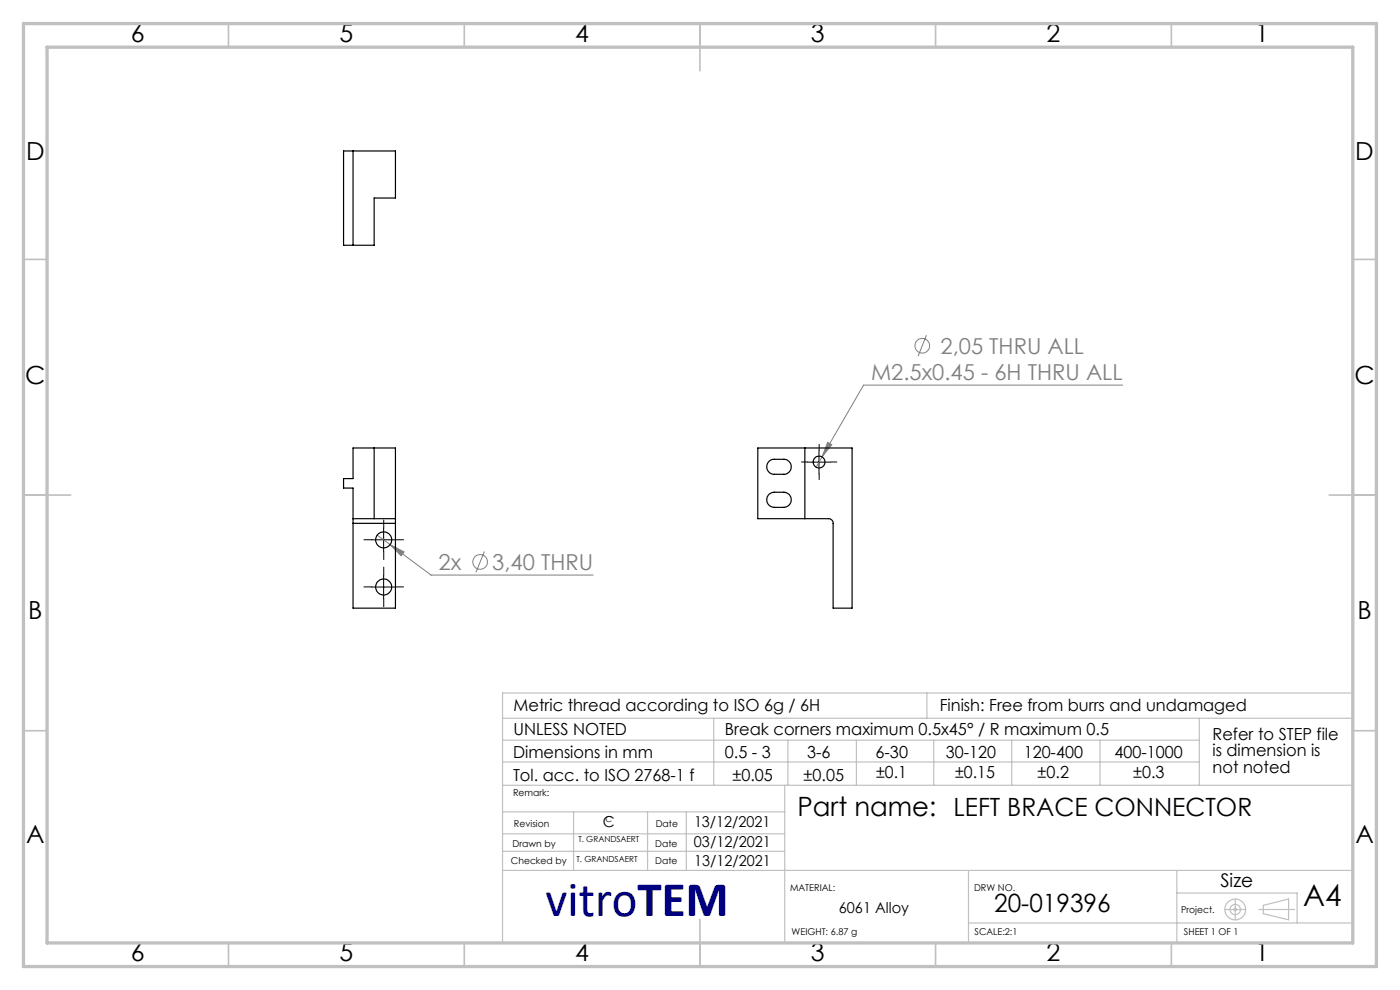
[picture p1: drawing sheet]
<svg xmlns="http://www.w3.org/2000/svg" width="297mm" height="210mm" viewBox="0 0 297 210" stroke-linecap="round" stroke-linejoin="round" font-family="sans-serif">
<g fill="none" stroke="#808080" stroke-width=".21">
<path d="M196.5 71.1l-1.7 4.5M174.4 96.9l-1.3 2.2M175.6 93.8l.9 .5-2.1 2.6zM238.2 81.7h-55l-8.8 15.2M80 113.5l2.8 2M82.8 115.5l2.9 1.6-.6 .8zM82.8 115.5l8.6 6.5h34.4M102.8 117l-1.8 4.4"/>
<circle cx="195.6" cy="73.3" r="1.56"/>
<circle cx="101.8" cy="119.2" r="1.56"/>
</g>
<g fill="none" stroke="#c0c0c0" stroke-width=".25">
<path d="M106.6 152.4h180.1M106.7 157h147.7M151.4 152.4v14.2M167.1 157v9.6M181.7 157v9.6M196.6 147v5.4M198.1 157v9.6M214.6 157v9.6M233.4 157v9.6M254.4 152.4v14.2M286.7 147h-180.1v52.7M106.6 166.6h180.1"/>
<path d="M106.6 161.6h147.8M106.6 176.9h59.9M106.6 172.2h59.9M121.7 172.2v12.4M137.4 172.2v12.4M145.6 172.2v12.3M166.5 166.6v33.2M106.6 180.6h59.9M106.6 184.6h180.1M205.5 195.8h81.2M205.5 184.6v15.2M249.7 184.6v15.2"/>
<path d="M249.7 189.4h25.5v6.4M259.9 192.9h4.4M262 190.7v4.4M267.1 192.9h7.6M268 192l5.4-1.3v4.4l-5.4-1.3z"/>
<circle cx="262" cy="192.9" r=".27"/>
<circle cx="262" cy="192.9" r="2.21"/>
<circle cx="262" cy="192.9" r="1.11"/>
</g>
<path d="M171.3 98h-1.3M173.8 95.5v-1.3M176.3 98h1.2M78.9 114.5h-1.7M81.4 112v-1.7M81.4 117v1.7M83.9 114.5h1.7M173.8 100.5v1.2M78.9 124.5h-1.7M81.4 122v-1.7M81.4 127v1.7M83.9 124.5h1.7" fill="none" stroke="#000" stroke-width=".21" stroke-dasharray="15.2 1.3 1.3 1.3"/>
<path d="M171.3 98h4.9M173.7 95.5v5M78.9 114.5h5M81.4 112v5M78.9 124.5h5M81.4 122v5" fill="none" stroke="#000" stroke-width=".21"/>
<g fill="none" stroke="#c0c0c0" stroke-width=".35">
<path d="M48.5 5v5M98.5 5v5M148.5 5v10M198.5 5v5M248.5 5v5M5 55h5M287 55h5M5 105h10M282 105h10M5 155h5M287 155h5M148.5 195v10"/>
<path d="M48.5 200v5M98.5 200v5M198.5 200v5M248.5 200v5"/>
</g>
<path d="M5 5h287v200h-287zM10 10h277v190h-277z" fill="none" stroke="#c0c0c0" stroke-width=".7"/>
<path d="M82.8 115.5l2.3 2.4 .6-.8zM175.6 93.8l-1.2 3.1 2.1-2.6z" fill="#808080"/>
<g fill="none" stroke="#000" stroke-width=".25">
<path d="M72.9 32h11v10h-4.5v10h-6.5zM74.9 32v20M79.4 95v15M160.8 95h20v34h-4.1v-18a.95 .95 0 0 0-.9-1h-15zM163.1 97.9l.9-.5h2.3a1.59 1.59 0 0 1 1.6 1.6 1.59 1.59 0 0 1-1.6 1.6h-2a1.59 1.59 0 0 1-1.5-1 1.59 1.59 0 0 1 .3-1.7zM170.7 95v15M74.9 110v1M74.9 110v-6.5h-2v-2h2v-6.5h9v15M74.9 111v18h9v-18M74.9 110h9M74.9 111h9M83.9 110v1"/>
<path d="M163.1 104.9l.9-.5h2.3a1.61 1.61 0 0 1 1.6 1.6 1.61 1.61 0 0 1-1.6 1.6h-2a1.62 1.62 0 0 1-1.5-1 1.62 1.62 0 0 1 .3-1.7z"/>
<circle cx="173.8" cy="98" r="1.25"/>
<circle cx="81.4" cy="114.5" r="1.69"/>
<circle cx="81.4" cy="124.5" r="1.7"/>
</g>
<text font-size="10.6" fill="#000080" x="115.8" y="194.4">vitroTEM</text>
<text font-size="6.3" x="276.5" y="192.2">A4</text>
<text font-size="5.6" x="169.2" y="173.1">Part name: LEFT BRACE CONNECTOR</text>
<g font-size="5.3">
<text x="27.8" y="8.9">6</text>
<text x="72" y="8.9">5</text>
<text x="122" y="8.9">4</text>
<text x="172" y="8.9">3</text>
<text x="222" y="8.9">2</text>
<text x="266.3" y="8.9">1</text>
<text x="5.5" y="33.9">D</text>
<text x="287.5" y="33.9">D</text>
<text x="5.3" y="81.4">C</text>
<text x="287.3" y="81.4">C</text>
<text x="6" y="131.4">B</text>
<text x="288" y="131.4">B</text>
<text x="5.5" y="178.9">A</text>
<text x="287.5" y="178.9">A</text>
<text x="210.9" y="193.5">20-019396</text>
<text x="27.8" y="203.9">6</text>
<text x="72" y="203.9">5</text>
<text x="122" y="203.9">4</text>
<text x="172" y="203.9">3</text>
<text x="222" y="203.9">2</text>
<text x="266.3" y="203.9">1</text>
</g>
<g font-size="4.7" fill="#808080">
<text x="199.5" y="75">2,05 THRU ALL</text>
<text x="184.8" y="80.7">M2.5x0.45 - 6H THRU ALL</text>
<text x="93" y="120.9">2x</text>
<text x="104.4" y="120.9">3,40 THRU</text>
</g>
<text font-size="4" x="258.9" y="188.1">Size</text>
<g font-size="3.5">
<text x="108.9" y="156">UNLESS NOTED</text>
<text x="108.9" y="150.8">Metric thread according to ISO 6g / 6H</text>
<text x="153.8" y="156">Break corners maximum 0.5x45° / R maximum 0.5</text>
<text x="199.3" y="150.8">Finish: Free from burrs and undamaged</text>
<text x="108.8" y="160.7">Dimensions in mm</text>
<text x="153.8" y="160.7">0.5 - 3</text>
<text x="171.2" y="160.7">3-6</text>
<text x="185.7" y="160.7">6-30</text>
<text x="200.6" y="160.7">30-120</text>
<text x="217.2" y="160.7">120-400</text>
<text x="236.5" y="160.7">400-1000</text>
<text x="257.2" y="156.9">Refer to STEP file</text>
<text x="257.2" y="160.4">is dimension is</text>
<text x="108.8" y="165.6">Tol. acc. to ISO 2768-1 f</text>
<text x="155.4" y="165.6">±0.05</text>
<text x="170.5" y="165.6">±0.05</text>
<text x="185.9" y="165">±0.1</text>
<text x="202.6" y="165">±0.15</text>
<text x="220.1" y="165">±0.2</text>
<text x="240.4" y="165">±0.3</text>
<text x="257.2" y="163.9">not noted</text>
</g>
<g font-size="3.2">
<text x="127.9" y="175.5">C</text>
<text x="147.2" y="179.7">03/12/2021</text>
<text x="147.2" y="175.5">13/12/2021</text>
<text x="147.3" y="183.7">13/12/2021</text>
<text x="178" y="193.6">6061 Alloy</text>
</g>
<g font-size="2">
<text x="108.8" y="168.9">Remark:</text>
<text x="108.7" y="179.6">Drawn by</text>
<text x="109" y="175.5">Revision</text>
<text x="139" y="179.6">Date</text>
<text x="139.1" y="175.5">Date</text>
<text x="108.4" y="183.2">Checked by</text>
<text x="139" y="183.2">Date</text>
<text x="167.6" y="189">MATERIAL:</text>
<text x="206.6" y="189">DRW NO.</text>
<text x="250.6" y="193.6">Project.</text>
<text x="167.9" y="198.4">WEIGHT: 6.87 g</text>
<text x="206.8" y="198.4">SCALE:2:1</text>
<text x="251.2" y="198.4">SHEET 1 OF 1</text>
</g>
<g font-size="1.8">
<text x="122.7" y="178.6">T. GRANDSAERT</text>
<text x="128.5" y="174.4">C</text>
<text x="122.3" y="182.8">T. GRANDSAERT</text>
</g>
</svg>
